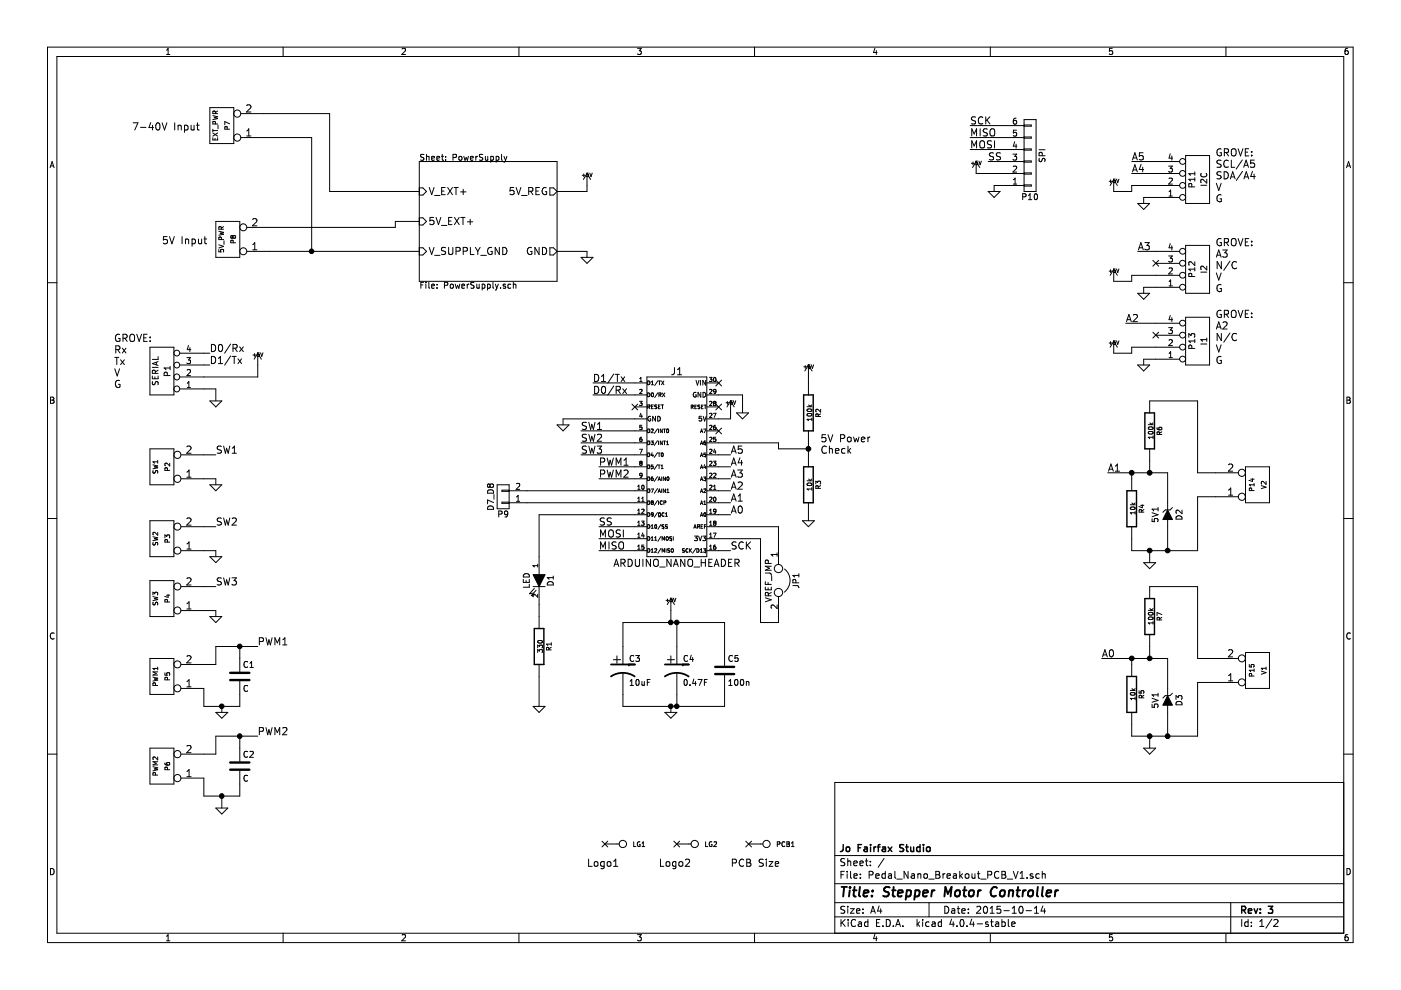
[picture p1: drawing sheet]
EESchema Schematic File Version 2
LIBS:Pedal_Nano_Breakout_PCB_V1-rescue
LIBS:power
LIBS:device
LIBS:transistors
LIBS:conn
LIBS:linear
LIBS:regul
LIBS:74xx
LIBS:cmos4000
LIBS:adc-dac
LIBS:memory
LIBS:xilinx
LIBS:microcontrollers
LIBS:dsp
LIBS:analog_switches
LIBS:motorola
LIBS:texas
LIBS:intel
LIBS:audio
LIBS:interface
LIBS:digital-audio
LIBS:philips
LIBS:display
LIBS:cypress
LIBS:siliconi
LIBS:opto
LIBS:atmel
LIBS:contrib
LIBS:valves
LIBS:matts_components
LIBS:uln-udn
LIBS:arduino
LIBS:w_connectors
LIBS:Pedal_Nano_Breakout_PCB_V1-cache
EELAYER 25 0
EELAYER END
$Descr A4 11693 8268
encoding utf-8
Sheet 1 2
Title "Stepper Motor Controller"
Date "2015-10-14"
Rev "3"
Comp "Jo Fairfax Studio"
Comment1 ""
Comment2 ""
Comment3 ""
Comment4 ""
$EndDescr
NoConn ~ 6250 7050
Text Notes 6100 7250 0    60   ~ 0
PCB Size
$Comp
L R-RESCUE-Pedal_Nano_Breakout_PCB_V1 R1
U 1 1
P 4500 5400
F 0 "R1" V 4580 5400 40  0000 C CNN
F 1 "330" V 4507 5401 40  0000 C CNN
F 2 "reinnovation-footprints:TH_Resistor_1" V 4430 5400 30  0001 C CNN
F 3 "~" H 4500 5400 30  0000 C CNN
F 4 "Value" H 4500 5400 60  0001 C CNN "Description"
F 5 "Value" H 4500 5400 60  0001 C CNN "Notes"
F 6 "Value" H 4500 5400 60  0001 C CNN "Manufacturer"
F 7 "Value" H 4500 5400 60  0001 C CNN "Manufacturer Part No"
F 8 "Value" H 4500 5400 60  0001 C CNN "Supplier 1"
F 9 "Value" H 4500 5400 60  0001 C CNN "Supplier 1 Part No"
F 10 "Value" H 4500 5400 60  0001 C CNN "Supplier 2"
F 11 "Value" H 4500 5400 60  0001 C CNN "Supplier 2 Part No"
	1    4500 5400
	1    0    0    -1  
$EndComp
$Comp
L LED-RESCUE-Pedal_Nano_Breakout_PCB_V1 D1
U 1 1
P 4500 4850
F 0 "D1" H 4500 4950 50  0000 C CNN
F 1 "LED" H 4500 4750 50  0000 C CNN
F 2 "REInnovationFootprint:LED-5MM_larg_pad" H 4500 4850 60  0001 C CNN
F 3 "~" H 4500 4850 60  0001 C CNN
F 4 "Value" H 4500 4850 60  0001 C CNN "Description"
F 5 "Value" H 4500 4850 60  0001 C CNN "Notes"
F 6 "Value" H 4500 4850 60  0001 C CNN "Manufacturer"
F 7 "Value" H 4500 4850 60  0001 C CNN "Manufacturer Part No"
F 8 "Value" H 4500 4850 60  0001 C CNN "Supplier 1"
F 9 "Value" H 4500 4850 60  0001 C CNN "Supplier 1 Part No"
F 10 "Value" H 4500 4850 60  0001 C CNN "Supplier 2"
F 11 "Value" H 4500 4850 60  0001 C CNN "Supplier 2 Part No"
	1    4500 4850
	0    1    1    0   
$EndComp
$Comp
L GND-RESCUE-Pedal_Nano_Breakout_PCB_V1 #PWR01
U 1 1
P 4500 5900
F 0 "#PWR01" H 4500 5900 30  0001 C CNN
F 1 "GND" H 4500 5830 30  0001 C CNN
F 2 "" H 4500 5900 60  0000 C CNN
F 3 "" H 4500 5900 60  0000 C CNN
	1    4500 5900
	1    0    0    -1  
$EndComp
$Sheet
S 3500 1350 1150 1000
U 551B28A0
F0 "PowerSupply" 50
F1 "PowerSupply.sch" 50
F2 "V_SUPPLY_GND" I L 3500 2100 60 
F3 "V_EXT+" I L 3500 1600 60 
F4 "5V_REG" O R 4650 1600 60 
F5 "GND" O R 4650 2100 60 
F6 "5V_EXT+" I L 3500 1850 60 
$EndSheet
$Comp
L CP1-RESCUE-Pedal_Nano_Breakout_PCB_V1 C3
U 1 1
P 5200 5600
F 0 "C3" H 5250 5700 50  0000 L CNN
F 1 "10uF" H 5250 5500 50  0000 L CNN
F 2 "REInnovationFootprint:C_1V7_TH" H 5200 5600 60  0001 C CNN
F 3 "~" H 5200 5600 60  0000 C CNN
F 4 "Value" H 5200 5600 60  0001 C CNN "Description"
F 5 "Value" H 5200 5600 60  0001 C CNN "Notes"
F 6 "Value" H 5200 5600 60  0001 C CNN "Manufacturer"
F 7 "Value" H 5200 5600 60  0001 C CNN "Manufacturer Part No"
F 8 "Value" H 5200 5600 60  0001 C CNN "Supplier 1"
F 9 "Value" H 5200 5600 60  0001 C CNN "Supplier 1 Part No"
F 10 "Value" H 5200 5600 60  0001 C CNN "Supplier 2"
F 11 "Value" H 5200 5600 60  0001 C CNN "Supplier 2 Part No"
	1    5200 5600
	1    0    0    -1  
$EndComp
$Comp
L CONN_2-RESCUE-StepperMotorController_12_v2 P7
U 1 1
P 1850 1050
F 0 "P7" V 1800 1050 40  0000 C CNN
F 1 "EXT_PWR" V 1900 1050 40  0000 C CNN
F 2 "REInnovationFootprint:SIL-2_screw_terminal" H 1850 1050 60  0001 C CNN
F 3 "" H 1850 1050 60  0000 C CNN
	1    1850 1050
	-1   0    0    1   
$EndComp
$Comp
L +5V #PWR02
U 1 1
P 4900 1550
F 0 "#PWR02" H 4900 1640 20  0001 C CNN
F 1 "+5V" H 4900 1640 30  0000 C CNN
F 2 "" H 4900 1550 60  0000 C CNN
F 3 "" H 4900 1550 60  0000 C CNN
	1    4900 1550
	1    0    0    -1  
$EndComp
$Comp
L +5V #PWR03
U 1 1
P 9300 1600
F 0 "#PWR03" H 9300 1690 20  0001 C CNN
F 1 "+5V" H 9300 1690 30  0000 C CNN
F 2 "" H 9300 1600 60  0000 C CNN
F 3 "" H 9300 1600 60  0000 C CNN
	1    9300 1600
	1    0    0    -1  
$EndComp
Wire Wire Line
	4500 5150 4500 5050
Wire Wire Line
	4500 5650 4500 5900
$Comp
L CONN_2-RESCUE-StepperMotorController_12_v2 P2
U 1 1
P 1350 3900
F 0 "P2" V 1300 3900 40  0000 C CNN
F 1 "SW1" V 1400 3900 40  0000 C CNN
F 2 "REInnovationFootprint:SIL-2_screw_terminal" H 1350 3900 60  0001 C CNN
F 3 "" H 1350 3900 60  0000 C CNN
	1    1350 3900
	-1   0    0    1   
$EndComp
$Comp
L CONN_2-RESCUE-StepperMotorController_12_v2 P3
U 1 1
P 1350 4500
F 0 "P3" V 1300 4500 40  0000 C CNN
F 1 "SW2" V 1400 4500 40  0000 C CNN
F 2 "REInnovationFootprint:SIL-2_screw_terminal" H 1350 4500 60  0001 C CNN
F 3 "" H 1350 4500 60  0000 C CNN
	1    1350 4500
	-1   0    0    1   
$EndComp
$Comp
L GND-RESCUE-Pedal_Nano_Breakout_PCB_V1 #PWR04
U 1 1
P 4700 3550
F 0 "#PWR04" H 4700 3550 30  0001 C CNN
F 1 "GND" H 4700 3480 30  0001 C CNN
F 2 "" H 4700 3550 60  0000 C CNN
F 3 "" H 4700 3550 60  0000 C CNN
	1    4700 3550
	1    0    0    -1  
$EndComp
$Comp
L CONN_4 P1
U 1 1
P 1350 3100
F 0 "P1" V 1300 3100 50  0000 C CNN
F 1 "SERIAL" V 1400 3100 50  0000 C CNN
F 2 "REInnovationFootprint:SIL-4_Grove_SCREW" H 1350 3100 60  0001 C CNN
F 3 "" H 1350 3100 60  0000 C CNN
	1    1350 3100
	-1   0    0    1   
$EndComp
$Comp
L +5V #PWR05
U 1 1
P 2150 3050
F 0 "#PWR05" H 2150 3140 20  0001 C CNN
F 1 "+5V" H 2150 3140 30  0000 C CNN
F 2 "" H 2150 3050 60  0000 C CNN
F 3 "" H 2150 3050 60  0000 C CNN
	1    2150 3050
	1    0    0    -1  
$EndComp
$Comp
L CONN_1 PCB1
U 1 1
P 6400 7050
F 0 "PCB1" H 6480 7050 40  0000 L CNN
F 1 "CONN_1" H 6400 7105 30  0001 C CNN
F 2 "reinnovation-footprints:PCB_50x100mm" H 6400 7050 60  0001 C CNN
F 3 "" H 6400 7050 60  0001 C CNN
	1    6400 7050
	1    0    0    -1  
$EndComp
$Comp
L CONN_2-RESCUE-StepperMotorController_12_v2 P8
U 1 1
P 1900 2000
F 0 "P8" V 1850 2000 40  0000 C CNN
F 1 "5V_PWR" V 1950 2000 40  0000 C CNN
F 2 "REInnovationFootprint:SIL-2_screw_terminal" H 1900 2000 60  0001 C CNN
F 3 "" H 1900 2000 60  0000 C CNN
F 4 "Value" H 1900 2000 60  0001 C CNN "Description"
F 5 "Value" H 1900 2000 60  0001 C CNN "Notes"
F 6 "Value" H 1900 2000 60  0001 C CNN "Manufacturer"
F 7 "Value" H 1900 2000 60  0001 C CNN "Manufacturer Part No"
F 8 "Value" H 1900 2000 60  0001 C CNN "Supplier 1"
F 9 "Value" H 1900 2000 60  0001 C CNN "Supplier 1 Part No"
F 10 "Value" H 1900 2000 60  0001 C CNN "Supplier 2"
F 11 "Value" H 1900 2000 60  0001 C CNN "Supplier 2 Part No"
	1    1900 2000
	-1   0    0    1   
$EndComp
$Comp
L R-RESCUE-Pedal_Nano_Breakout_PCB_V1 R5
U 1 1
P 9450 5800
F 0 "R5" V 9530 5800 40  0000 C CNN
F 1 "10k" V 9457 5801 40  0000 C CNN
F 2 "reinnovation-footprints:TH_Resistor_1" V 9380 5800 30  0001 C CNN
F 3 "~" H 9450 5800 30  0000 C CNN
F 4 "Value" H 9450 5800 60  0001 C CNN "Description"
F 5 "Value" H 9450 5800 60  0001 C CNN "Notes"
F 6 "Value" H 9450 5800 60  0001 C CNN "Manufacturer"
F 7 "Value" H 9450 5800 60  0001 C CNN "Manufacturer Part No"
F 8 "Value" H 9450 5800 60  0001 C CNN "Supplier 1"
F 9 "Value" H 9450 5800 60  0001 C CNN "Supplier 1 Part No"
F 10 "Value" H 9450 5800 60  0001 C CNN "Supplier 2"
F 11 "Value" H 9450 5800 60  0001 C CNN "Supplier 2 Part No"
	1    9450 5800
	1    0    0    -1  
$EndComp
$Comp
L R-RESCUE-Pedal_Nano_Breakout_PCB_V1 R7
U 1 1
P 9600 5150
F 0 "R7" V 9680 5150 40  0000 C CNN
F 1 "100k" V 9607 5151 40  0000 C CNN
F 2 "reinnovation-footprints:TH_Resistor_1" V 9530 5150 30  0001 C CNN
F 3 "~" H 9600 5150 30  0000 C CNN
F 4 "Value" H 9600 5150 60  0001 C CNN "Description"
F 5 "Value" H 9600 5150 60  0001 C CNN "Notes"
F 6 "Value" H 9600 5150 60  0001 C CNN "Manufacturer"
F 7 "Value" H 9600 5150 60  0001 C CNN "Manufacturer Part No"
F 8 "Value" H 9600 5150 60  0001 C CNN "Supplier 1"
F 9 "Value" H 9600 5150 60  0001 C CNN "Supplier 1 Part No"
F 10 "Value" H 9600 5150 60  0001 C CNN "Supplier 2"
F 11 "Value" H 9600 5150 60  0001 C CNN "Supplier 2 Part No"
	1    9600 5150
	1    0    0    -1  
$EndComp
$Comp
L GND-RESCUE-Pedal_Nano_Breakout_PCB_V1 #PWR06
U 1 1
P 9600 6250
F 0 "#PWR06" H 9600 6250 30  0001 C CNN
F 1 "GND" H 9600 6180 30  0001 C CNN
F 2 "" H 9600 6250 60  0000 C CNN
F 3 "" H 9600 6250 60  0000 C CNN
	1    9600 6250
	1    0    0    -1  
$EndComp
$Comp
L Arduino_Nano_Header J1
U 1 1
P 5650 3900
F 0 "J1" H 5650 4700 60  0000 C CNN
F 1 "ARDUINO_NANO_HEADER" H 5650 3100 60  0000 C CNN
F 2 "REInnovationFootprint:DIP_30_600_NANO" H 5650 3900 60  0001 C CNN
F 3 "" H 5650 3900 60  0000 C CNN
	1    5650 3900
	1    0    0    -1  
$EndComp
Wire Wire Line
	1800 3250 1700 3250
Wire Wire Line
	1800 3350 1800 3250
Wire Wire Line
	2150 3150 2150 3050
Wire Wire Line
	1700 3150 2150 3150
$Comp
L GND-RESCUE-Pedal_Nano_Breakout_PCB_V1 #PWR07
U 1 1
P 1800 3350
F 0 "#PWR07" H 1800 3350 30  0001 C CNN
F 1 "GND" H 1800 3280 30  0001 C CNN
F 2 "" H 1800 3350 60  0000 C CNN
F 3 "" H 1800 3350 60  0000 C CNN
	1    1800 3350
	1    0    0    -1  
$EndComp
$Comp
L GND-RESCUE-Pedal_Nano_Breakout_PCB_V1 #PWR08
U 1 1
P 1800 4050
F 0 "#PWR08" H 1800 4050 30  0001 C CNN
F 1 "GND" H 1800 3980 30  0001 C CNN
F 2 "" H 1800 4050 60  0000 C CNN
F 3 "" H 1800 4050 60  0000 C CNN
	1    1800 4050
	1    0    0    -1  
$EndComp
$Comp
L GND-RESCUE-Pedal_Nano_Breakout_PCB_V1 #PWR09
U 1 1
P 1800 4650
F 0 "#PWR09" H 1800 4650 30  0001 C CNN
F 1 "GND" H 1800 4580 30  0001 C CNN
F 2 "" H 1800 4650 60  0000 C CNN
F 3 "" H 1800 4650 60  0000 C CNN
	1    1800 4650
	1    0    0    -1  
$EndComp
Wire Wire Line
	4650 1600 4900 1600
Wire Wire Line
	4900 1600 4900 1550
$Comp
L GND-RESCUE-Pedal_Nano_Breakout_PCB_V1 #PWR010
U 1 1
P 4900 2150
F 0 "#PWR010" H 4900 2150 30  0001 C CNN
F 1 "GND" H 4900 2080 30  0001 C CNN
F 2 "" H 4900 2150 60  0000 C CNN
F 3 "" H 4900 2150 60  0000 C CNN
	1    4900 2150
	1    0    0    -1  
$EndComp
$Comp
L GND-RESCUE-Pedal_Nano_Breakout_PCB_V1 #PWR011
U 1 1
P 6200 3450
F 0 "#PWR011" H 6200 3450 30  0001 C CNN
F 1 "GND" H 6200 3380 30  0001 C CNN
F 2 "" H 6200 3450 60  0000 C CNN
F 3 "" H 6200 3450 60  0000 C CNN
	1    6200 3450
	1    0    0    -1  
$EndComp
$Comp
L CP1-RESCUE-Pedal_Nano_Breakout_PCB_V1 C4
U 1 1
P 5650 5600
F 0 "C4" H 5700 5700 50  0000 L CNN
F 1 "0.47F" H 5700 5500 50  0000 L CNN
F 2 "REInnovationFootprint:C_1F_SuperCap" H 5650 5600 60  0001 C CNN
F 3 "~" H 5650 5600 60  0000 C CNN
F 4 "Value" H 5650 5600 60  0001 C CNN "Notes"
F 5 "Value" H 5650 5600 60  0001 C CNN "Description"
F 6 "Value" H 5650 5600 60  0001 C CNN "Manufacturer"
F 7 "Value" H 5650 5600 60  0001 C CNN "Manufacturer Part No"
F 8 "Value" H 5650 5600 60  0001 C CNN "Supplier 1"
F 9 "Value" H 5650 5600 60  0001 C CNN "Supplier 1 Part No"
F 10 "~" H 5650 5600 60  0001 C CNN "Supplier 1 Cost"
F 11 "Value" H 5650 5600 60  0001 C CNN "Supplier 2"
F 12 "Value" H 5650 5600 60  0001 C CNN "Supplier 2 Part No"
F 13 "~" H 5650 5600 60  0001 C CNN "Supplier 2 Cost"
	1    5650 5600
	1    0    0    -1  
$EndComp
$Comp
L C C5
U 1 1
P 6050 5600
F 0 "C5" H 6075 5700 50  0000 L CNN
F 1 "100n" H 6075 5500 50  0000 L CNN
F 2 "matts_components:C1_wide_lg_pad" H 6088 5450 50  0001 C CNN
F 3 "" H 6050 5600 50  0000 C CNN
	1    6050 5600
	1    0    0    -1  
$EndComp
$Comp
L CONN_2-RESCUE-StepperMotorController_12_v2 P15
U 1 1
P 10500 5600
F 0 "P15" V 10450 5600 40  0000 C CNN
F 1 "V1" V 10550 5600 40  0000 C CNN
F 2 "REInnovationFootprint:SIL-2_screw_terminal" H 10500 5600 60  0001 C CNN
F 3 "" H 10500 5600 60  0000 C CNN
	1    10500 5600
	1    0    0    1   
$EndComp
$Comp
L CONN_2-RESCUE-StepperMotorController_12_v2 P5
U 1 1
P 1350 5650
F 0 "P5" V 1300 5650 40  0000 C CNN
F 1 "PWM1" V 1400 5650 40  0000 C CNN
F 2 "REInnovationFootprint:SIL-2_screw_terminal" H 1350 5650 60  0001 C CNN
F 3 "" H 1350 5650 60  0000 C CNN
	1    1350 5650
	-1   0    0    1   
$EndComp
Wire Wire Line
	9600 4900 10000 4900
Wire Wire Line
	10000 4900 10000 5500
Wire Wire Line
	10000 5500 10150 5500
Wire Wire Line
	9750 5500 9750 5750
Wire Wire Line
	9200 5500 9750 5500
Wire Wire Line
	9450 5550 9450 5500
Connection ~ 9450 5500
Wire Wire Line
	9600 5400 9600 5500
Connection ~ 9600 5500
Wire Wire Line
	9450 6050 9450 6150
Wire Wire Line
	9450 6150 10000 6150
Wire Wire Line
	9750 5950 9750 6150
Wire Wire Line
	10000 6150 10000 5700
Wire Wire Line
	10000 5700 10150 5700
Connection ~ 9750 6150
Wire Wire Line
	9600 6250 9600 6150
Connection ~ 9600 6150
$Comp
L R-RESCUE-Pedal_Nano_Breakout_PCB_V1 R4
U 1 1
P 9450 4250
F 0 "R4" V 9530 4250 40  0000 C CNN
F 1 "10k" V 9457 4251 40  0000 C CNN
F 2 "reinnovation-footprints:TH_Resistor_1" V 9380 4250 30  0001 C CNN
F 3 "~" H 9450 4250 30  0000 C CNN
F 4 "Value" H 9450 4250 60  0001 C CNN "Description"
F 5 "Value" H 9450 4250 60  0001 C CNN "Notes"
F 6 "Value" H 9450 4250 60  0001 C CNN "Manufacturer"
F 7 "Value" H 9450 4250 60  0001 C CNN "Manufacturer Part No"
F 8 "Value" H 9450 4250 60  0001 C CNN "Supplier 1"
F 9 "Value" H 9450 4250 60  0001 C CNN "Supplier 1 Part No"
F 10 "Value" H 9450 4250 60  0001 C CNN "Supplier 2"
F 11 "Value" H 9450 4250 60  0001 C CNN "Supplier 2 Part No"
	1    9450 4250
	1    0    0    -1  
$EndComp
$Comp
L R-RESCUE-Pedal_Nano_Breakout_PCB_V1 R6
U 1 1
P 9600 3600
F 0 "R6" V 9680 3600 40  0000 C CNN
F 1 "100k" V 9607 3601 40  0000 C CNN
F 2 "reinnovation-footprints:TH_Resistor_1" V 9530 3600 30  0001 C CNN
F 3 "~" H 9600 3600 30  0000 C CNN
F 4 "Value" H 9600 3600 60  0001 C CNN "Description"
F 5 "Value" H 9600 3600 60  0001 C CNN "Notes"
F 6 "Value" H 9600 3600 60  0001 C CNN "Manufacturer"
F 7 "Value" H 9600 3600 60  0001 C CNN "Manufacturer Part No"
F 8 "Value" H 9600 3600 60  0001 C CNN "Supplier 1"
F 9 "Value" H 9600 3600 60  0001 C CNN "Supplier 1 Part No"
F 10 "Value" H 9600 3600 60  0001 C CNN "Supplier 2"
F 11 "Value" H 9600 3600 60  0001 C CNN "Supplier 2 Part No"
	1    9600 3600
	1    0    0    -1  
$EndComp
$Comp
L GND-RESCUE-Pedal_Nano_Breakout_PCB_V1 #PWR012
U 1 1
P 9600 4700
F 0 "#PWR012" H 9600 4700 30  0001 C CNN
F 1 "GND" H 9600 4630 30  0001 C CNN
F 2 "" H 9600 4700 60  0000 C CNN
F 3 "" H 9600 4700 60  0000 C CNN
	1    9600 4700
	1    0    0    -1  
$EndComp
$Comp
L CONN_2-RESCUE-StepperMotorController_12_v2 P14
U 1 1
P 10500 4050
F 0 "P14" V 10450 4050 40  0000 C CNN
F 1 "V2" V 10550 4050 40  0000 C CNN
F 2 "REInnovationFootprint:SIL-2_screw_terminal" H 10500 4050 60  0001 C CNN
F 3 "" H 10500 4050 60  0000 C CNN
F 4 "~" H 10500 4050 60  0000 C CNN "Notes"
F 5 "~" H 10500 4050 60  0001 C CNN "Description"
F 6 "~" H 10500 4050 60  0001 C CNN "Manufacturer"
F 7 "~" H 10500 4050 60  0001 C CNN "Manufacturer Part No"
F 8 "~" H 10500 4050 60  0001 C CNN "Supplier 1"
F 9 "~" H 10500 4050 60  0001 C CNN "Supplier 1 Part No"
F 10 "~" H 10500 4050 60  0001 C CNN "Supplier 1 Cost"
F 11 "~" H 10500 4050 60  0001 C CNN "Supplier 2"
F 12 "~" H 10500 4050 60  0001 C CNN "Supplier 2 Part No"
F 13 "~" H 10500 4050 60  0001 C CNN "Supplier 2 Cost"
	1    10500 4050
	1    0    0    1   
$EndComp
Wire Wire Line
	9600 3350 10000 3350
Wire Wire Line
	10000 3350 10000 3950
Wire Wire Line
	10000 3950 10150 3950
Wire Wire Line
	9750 3950 9750 4200
Wire Wire Line
	9250 3950 9750 3950
Wire Wire Line
	9450 4000 9450 3950
Connection ~ 9450 3950
Wire Wire Line
	9600 3850 9600 3950
Connection ~ 9600 3950
Wire Wire Line
	9450 4500 9450 4600
Wire Wire Line
	9450 4600 10000 4600
Wire Wire Line
	9750 4400 9750 4600
Wire Wire Line
	10000 4600 10000 4150
Wire Wire Line
	10000 4150 10150 4150
Connection ~ 9750 4600
Wire Wire Line
	9600 4700 9600 4600
Connection ~ 9600 4600
$Comp
L CONN_4 P11
U 1 1
P 10000 1500
F 0 "P11" V 9950 1500 50  0000 C CNN
F 1 "I2C" V 10050 1500 50  0000 C CNN
F 2 "matts_components:SIL-4_Grove_SIL" H 10000 1500 60  0001 C CNN
F 3 "" H 10000 1500 60  0000 C CNN
	1    10000 1500
	1    0    0    1   
$EndComp
Text Notes 950  3250 0    60   ~ 0
GROVE:\nRx\nTx\nV\nG
Text Notes 10150 1700 0    60   ~ 0
GROVE:\nSCL/A5\nSDA/A4\nV\nG
$Comp
L GND-RESCUE-Pedal_Nano_Breakout_PCB_V1 #PWR013
U 1 1
P 9550 1700
F 0 "#PWR013" H 9550 1700 30  0001 C CNN
F 1 "GND" H 9550 1630 30  0001 C CNN
F 2 "" H 9550 1700 60  0000 C CNN
F 3 "" H 9550 1700 60  0000 C CNN
	1    9550 1700
	1    0    0    -1  
$EndComp
Wire Wire Line
	9650 1650 9550 1650
Wire Wire Line
	9550 1650 9550 1700
Wire Wire Line
	9300 1600 9450 1600
Wire Wire Line
	9450 1600 9450 1550
Wire Wire Line
	9450 1550 9650 1550
Text Label 4950 3200 0    60   ~ 0
D1/Tx
Text Label 4950 3300 0    60   ~ 0
D0/Rx
Wire Wire Line
	4950 3200 5300 3200
Wire Wire Line
	4950 3300 5300 3300
Text Label 1750 3050 0    60   ~ 0
D1/Tx
Text Label 1750 2950 0    60   ~ 0
D0/Rx
Wire Wire Line
	1700 3050 1750 3050
Wire Wire Line
	1700 2950 1750 2950
Wire Wire Line
	4700 3500 5300 3500
Wire Wire Line
	4700 3500 4700 3550
Wire Wire Line
	6000 3300 6200 3300
Wire Wire Line
	6200 3300 6200 3450
$Comp
L GND-RESCUE-Pedal_Nano_Breakout_PCB_V1 #PWR014
U 1 1
P 5600 5950
F 0 "#PWR014" H 5600 5950 30  0001 C CNN
F 1 "GND" H 5600 5880 30  0001 C CNN
F 2 "" H 5600 5950 60  0000 C CNN
F 3 "" H 5600 5950 60  0000 C CNN
	1    5600 5950
	1    0    0    -1  
$EndComp
Wire Wire Line
	5200 5800 5200 5900
Wire Wire Line
	5200 5900 6050 5900
Wire Wire Line
	6050 5900 6050 5750
Wire Wire Line
	5650 5800 5650 5900
Connection ~ 5650 5900
Wire Wire Line
	5600 5950 5600 5900
Connection ~ 5600 5900
Wire Wire Line
	5200 5400 5200 5200
Wire Wire Line
	5200 5200 6050 5200
Wire Wire Line
	6050 5200 6050 5450
Wire Wire Line
	5650 5400 5650 5200
Connection ~ 5650 5200
$Comp
L +5V #PWR015
U 1 1
P 5600 5100
F 0 "#PWR015" H 5600 5190 20  0001 C CNN
F 1 "+5V" H 5600 5190 30  0000 C CNN
F 2 "" H 5600 5100 60  0000 C CNN
F 3 "" H 5600 5100 60  0000 C CNN
	1    5600 5100
	1    0    0    -1  
$EndComp
Wire Wire Line
	5600 5100 5600 5200
Connection ~ 5600 5200
$Comp
L +5V #PWR016
U 1 1
P 6100 3450
F 0 "#PWR016" H 6100 3540 20  0001 C CNN
F 1 "+5V" H 6100 3540 30  0000 C CNN
F 2 "" H 6100 3450 60  0000 C CNN
F 3 "" H 6100 3450 60  0000 C CNN
	1    6100 3450
	1    0    0    -1  
$EndComp
Wire Wire Line
	6000 3500 6100 3500
Wire Wire Line
	6100 3500 6100 3450
Text Label 6100 4300 0    60   ~ 0
A0
Text Label 6100 4200 0    60   ~ 0
A1
Text Label 6100 4100 0    60   ~ 0
A2
Text Label 6100 4000 0    60   ~ 0
A3
Text Label 6100 3900 0    60   ~ 0
A4
Text Label 6100 3800 0    60   ~ 0
A5
Text Label 9200 5500 0    60   ~ 0
A0
Text Label 9250 3950 0    60   ~ 0
A1
Text Label 9400 2700 0    60   ~ 0
A2
Text Label 9500 2100 0    60   ~ 0
A3
Text Label 9450 1450 0    60   ~ 0
A4
Text Label 9450 1350 0    60   ~ 0
A5
Wire Wire Line
	6000 3800 6100 3800
Wire Wire Line
	6000 3900 6100 3900
Wire Wire Line
	6000 4000 6100 4000
Wire Wire Line
	6000 4100 6100 4100
Wire Wire Line
	6000 4200 6100 4200
Wire Wire Line
	6000 4300 6100 4300
$Comp
L R-RESCUE-Pedal_Nano_Breakout_PCB_V1 R3
U 1 1
P 6750 4050
F 0 "R3" V 6830 4050 40  0000 C CNN
F 1 "10k" V 6757 4051 40  0000 C CNN
F 2 "reinnovation-footprints:TH_Resistor_1" V 6680 4050 30  0001 C CNN
F 3 "~" H 6750 4050 30  0000 C CNN
F 4 "Value" H 6750 4050 60  0001 C CNN "Description"
F 5 "Value" H 6750 4050 60  0001 C CNN "Notes"
F 6 "Value" H 6750 4050 60  0001 C CNN "Manufacturer"
F 7 "Value" H 6750 4050 60  0001 C CNN "Manufacturer Part No"
F 8 "Value" H 6750 4050 60  0001 C CNN "Supplier 1"
F 9 "Value" H 6750 4050 60  0001 C CNN "Supplier 1 Part No"
F 10 "Value" H 6750 4050 60  0001 C CNN "Supplier 2"
F 11 "Value" H 6750 4050 60  0001 C CNN "Supplier 2 Part No"
	1    6750 4050
	1    0    0    -1  
$EndComp
$Comp
L R-RESCUE-Pedal_Nano_Breakout_PCB_V1 R2
U 1 1
P 6750 3450
F 0 "R2" V 6830 3450 40  0000 C CNN
F 1 "100k" V 6757 3451 40  0000 C CNN
F 2 "reinnovation-footprints:TH_Resistor_1" V 6680 3450 30  0001 C CNN
F 3 "~" H 6750 3450 30  0000 C CNN
F 4 "Value" H 6750 3450 60  0001 C CNN "Description"
F 5 "Value" H 6750 3450 60  0001 C CNN "Notes"
F 6 "Value" H 6750 3450 60  0001 C CNN "Manufacturer"
F 7 "Value" H 6750 3450 60  0001 C CNN "Manufacturer Part No"
F 8 "Value" H 6750 3450 60  0001 C CNN "Supplier 1"
F 9 "Value" H 6750 3450 60  0001 C CNN "Supplier 1 Part No"
F 10 "Value" H 6750 3450 60  0001 C CNN "Supplier 2"
F 11 "Value" H 6750 3450 60  0001 C CNN "Supplier 2 Part No"
	1    6750 3450
	1    0    0    -1  
$EndComp
$Comp
L +5V #PWR017
U 1 1
P 6750 3150
F 0 "#PWR017" H 6750 3240 20  0001 C CNN
F 1 "+5V" H 6750 3240 30  0000 C CNN
F 2 "" H 6750 3150 60  0000 C CNN
F 3 "" H 6750 3150 60  0000 C CNN
	1    6750 3150
	1    0    0    -1  
$EndComp
$Comp
L GND-RESCUE-Pedal_Nano_Breakout_PCB_V1 #PWR018
U 1 1
P 6750 4350
F 0 "#PWR018" H 6750 4350 30  0001 C CNN
F 1 "GND" H 6750 4280 30  0001 C CNN
F 2 "" H 6750 4350 60  0000 C CNN
F 3 "" H 6750 4350 60  0000 C CNN
	1    6750 4350
	1    0    0    -1  
$EndComp
Wire Wire Line
	6750 4350 6750 4300
Wire Wire Line
	6750 3800 6750 3700
Wire Wire Line
	6750 3200 6750 3150
Wire Wire Line
	6000 3700 6500 3700
Wire Wire Line
	6500 3700 6500 3750
Wire Wire Line
	6500 3750 6750 3750
Connection ~ 6750 3750
Text Notes 6850 3800 0    60   ~ 0
5V Power\nCheck
$Comp
L +5V #PWR019
U 1 1
P 9300 2350
F 0 "#PWR019" H 9300 2440 20  0001 C CNN
F 1 "+5V" H 9300 2440 30  0000 C CNN
F 2 "" H 9300 2350 60  0000 C CNN
F 3 "" H 9300 2350 60  0000 C CNN
	1    9300 2350
	1    0    0    -1  
$EndComp
$Comp
L CONN_4 P12
U 1 1
P 10000 2250
F 0 "P12" V 9950 2250 50  0000 C CNN
F 1 "I2" V 10050 2250 50  0000 C CNN
F 2 "matts_components:SIL-4_Grove_SIL" H 10000 2250 60  0001 C CNN
F 3 "" H 10000 2250 60  0000 C CNN
	1    10000 2250
	1    0    0    1   
$EndComp
Text Notes 10150 2450 0    60   ~ 0
GROVE:\nA3\nN/C\nV\nG
$Comp
L GND-RESCUE-Pedal_Nano_Breakout_PCB_V1 #PWR020
U 1 1
P 9550 2450
F 0 "#PWR020" H 9550 2450 30  0001 C CNN
F 1 "GND" H 9550 2380 30  0001 C CNN
F 2 "" H 9550 2450 60  0000 C CNN
F 3 "" H 9550 2450 60  0000 C CNN
	1    9550 2450
	1    0    0    -1  
$EndComp
Wire Wire Line
	9650 2400 9550 2400
Wire Wire Line
	9550 2400 9550 2450
Wire Wire Line
	9300 2350 9450 2350
Wire Wire Line
	9450 2350 9450 2300
Wire Wire Line
	9450 2300 9650 2300
$Comp
L +5V #PWR021
U 1 1
P 9300 2950
F 0 "#PWR021" H 9300 3040 20  0001 C CNN
F 1 "+5V" H 9300 3040 30  0000 C CNN
F 2 "" H 9300 2950 60  0000 C CNN
F 3 "" H 9300 2950 60  0000 C CNN
	1    9300 2950
	1    0    0    -1  
$EndComp
$Comp
L CONN_4 P13
U 1 1
P 10000 2850
F 0 "P13" V 9950 2850 50  0000 C CNN
F 1 "I1" V 10050 2850 50  0000 C CNN
F 2 "matts_components:SIL-4_Grove_SIL" H 10000 2850 60  0001 C CNN
F 3 "" H 10000 2850 60  0000 C CNN
	1    10000 2850
	1    0    0    1   
$EndComp
$Comp
L GND-RESCUE-Pedal_Nano_Breakout_PCB_V1 #PWR022
U 1 1
P 9550 3050
F 0 "#PWR022" H 9550 3050 30  0001 C CNN
F 1 "GND" H 9550 2980 30  0001 C CNN
F 2 "" H 9550 3050 60  0000 C CNN
F 3 "" H 9550 3050 60  0000 C CNN
	1    9550 3050
	1    0    0    -1  
$EndComp
Wire Wire Line
	9650 3000 9550 3000
Wire Wire Line
	9550 3000 9550 3050
Wire Wire Line
	9300 2950 9450 2950
Wire Wire Line
	9450 2950 9450 2900
Wire Wire Line
	9450 2900 9650 2900
Text Notes 10150 3050 0    60   ~ 0
GROVE:\nA2\nN/C\nV\nG
NoConn ~ 9650 2800
NoConn ~ 9650 2200
Wire Wire Line
	9450 1350 9650 1350
Wire Wire Line
	9450 1450 9650 1450
Wire Wire Line
	9500 2100 9650 2100
Wire Wire Line
	9400 2700 9650 2700
Text Label 1800 3800 0    60   ~ 0
SW1
Text Label 1800 4400 0    60   ~ 0
SW2
$Comp
L CONN_2-RESCUE-StepperMotorController_12_v2 P6
U 1 1
P 1350 6400
F 0 "P6" V 1300 6400 40  0000 C CNN
F 1 "PWM2" V 1400 6400 40  0000 C CNN
F 2 "REInnovationFootprint:SIL-2_screw_terminal" H 1350 6400 60  0001 C CNN
F 3 "" H 1350 6400 60  0000 C CNN
	1    1350 6400
	-1   0    0    1   
$EndComp
$Comp
L C C1
U 1 1
P 2000 5650
F 0 "C1" H 2025 5750 50  0000 L CNN
F 1 "C" H 2025 5550 50  0000 L CNN
F 2 "matts_components:C1_wide_lg_pad" H 2038 5500 50  0001 C CNN
F 3 "" H 2000 5650 50  0000 C CNN
	1    2000 5650
	1    0    0    -1  
$EndComp
$Comp
L C C2
U 1 1
P 2000 6400
F 0 "C2" H 2025 6500 50  0000 L CNN
F 1 "C" H 2025 6300 50  0000 L CNN
F 2 "matts_components:C1_wide_lg_pad" H 2038 6250 50  0001 C CNN
F 3 "" H 2000 6400 50  0000 C CNN
	1    2000 6400
	1    0    0    -1  
$EndComp
$Comp
L GND-RESCUE-Pedal_Nano_Breakout_PCB_V1 #PWR023
U 1 1
P 1850 6750
F 0 "#PWR023" H 1850 6750 30  0001 C CNN
F 1 "GND" H 1850 6680 30  0001 C CNN
F 2 "" H 1850 6750 60  0000 C CNN
F 3 "" H 1850 6750 60  0000 C CNN
	1    1850 6750
	1    0    0    -1  
$EndComp
$Comp
L GND-RESCUE-Pedal_Nano_Breakout_PCB_V1 #PWR024
U 1 1
P 1850 5950
F 0 "#PWR024" H 1850 5950 30  0001 C CNN
F 1 "GND" H 1850 5880 30  0001 C CNN
F 2 "" H 1850 5950 60  0000 C CNN
F 3 "" H 1850 5950 60  0000 C CNN
	1    1850 5950
	1    0    0    -1  
$EndComp
Wire Wire Line
	1700 4600 1800 4600
Wire Wire Line
	1800 4600 1800 4650
Wire Wire Line
	1700 4400 1800 4400
Wire Wire Line
	1700 4000 1800 4000
Wire Wire Line
	1800 4000 1800 4050
Wire Wire Line
	1700 3800 1800 3800
Text Label 4850 3600 0    60   ~ 0
SW1
Text Label 4850 3700 0    60   ~ 0
SW2
Text Label 2150 5400 0    60   ~ 0
PWM1
Text Label 2150 6150 0    60   ~ 0
PWM2
Wire Wire Line
	1700 6300 1800 6300
Wire Wire Line
	1800 6300 1800 6150
Wire Wire Line
	1800 6150 2150 6150
Wire Wire Line
	2000 6250 2000 6150
Connection ~ 2000 6150
Wire Wire Line
	1700 6500 1700 6650
Wire Wire Line
	1700 6650 2000 6650
Wire Wire Line
	2000 6650 2000 6550
Wire Wire Line
	1850 6750 1850 6650
Connection ~ 1850 6650
Wire Wire Line
	1700 5750 1700 5900
Wire Wire Line
	1700 5900 2000 5900
Wire Wire Line
	2000 5900 2000 5800
Wire Wire Line
	1850 5950 1850 5900
Connection ~ 1850 5900
Wire Wire Line
	1700 5550 1800 5550
Wire Wire Line
	1800 5550 1800 5400
Wire Wire Line
	1800 5400 2150 5400
Wire Wire Line
	2000 5500 2000 5400
Connection ~ 2000 5400
Text Label 5000 3900 0    60   ~ 0
PWM1
Text Label 5000 4000 0    60   ~ 0
PWM2
$Comp
L CONN_01X06 P10
U 1 1
P 8600 1300
F 0 "P10" H 8600 1650 50  0000 C CNN
F 1 "SPI" V 8700 1300 50  0000 C CNN
F 2 "REInnovationFootprint:TH_6x1_CONN" H 8600 1300 50  0001 C CNN
F 3 "" H 8600 1300 50  0000 C CNN
	1    8600 1300
	1    0    0    1   
$EndComp
$Comp
L GND-RESCUE-Pedal_Nano_Breakout_PCB_V1 #PWR025
U 1 1
P 8300 1600
F 0 "#PWR025" H 8300 1600 30  0001 C CNN
F 1 "GND" H 8300 1530 30  0001 C CNN
F 2 "" H 8300 1600 60  0000 C CNN
F 3 "" H 8300 1600 60  0000 C CNN
	1    8300 1600
	1    0    0    -1  
$EndComp
$Comp
L +5V #PWR026
U 1 1
P 8150 1450
F 0 "#PWR026" H 8150 1540 20  0001 C CNN
F 1 "+5V" H 8150 1540 30  0000 C CNN
F 2 "" H 8150 1450 60  0000 C CNN
F 3 "" H 8150 1450 60  0000 C CNN
	1    8150 1450
	1    0    0    -1  
$EndComp
Wire Wire Line
	8400 1550 8300 1550
Wire Wire Line
	8300 1550 8300 1600
Wire Wire Line
	8150 1450 8400 1450
Text Label 5000 4400 0    60   ~ 0
SS
Text Label 5000 4500 0    60   ~ 0
MOSI
Text Label 5000 4600 0    60   ~ 0
MISO
Text Label 6100 4600 0    60   ~ 0
SCK
Wire Wire Line
	6000 4600 6100 4600
Wire Wire Line
	5000 4600 5300 4600
Wire Wire Line
	5000 4500 5300 4500
Wire Wire Line
	5000 4400 5300 4400
Text Label 8250 1350 0    60   ~ 0
SS
Text Label 8100 1250 0    60   ~ 0
MOSI
Text Label 8100 1150 0    60   ~ 0
MISO
Text Label 8100 1050 0    60   ~ 0
SCK
Wire Wire Line
	8100 1050 8400 1050
Wire Wire Line
	8100 1150 8400 1150
Wire Wire Line
	8100 1250 8400 1250
Wire Wire Line
	8250 1350 8400 1350
Wire Wire Line
	4500 4650 4500 4300
Wire Wire Line
	4500 4300 5300 4300
Wire Wire Line
	5000 3900 5300 3900
Wire Wire Line
	5000 4000 5300 4000
Wire Wire Line
	4850 3600 5300 3600
Wire Wire Line
	4850 3700 5300 3700
$Comp
L CONN_2-RESCUE-StepperMotorController_12_v2 P4
U 1 1
P 1350 5000
F 0 "P4" V 1300 5000 40  0000 C CNN
F 1 "SW3" V 1400 5000 40  0000 C CNN
F 2 "REInnovationFootprint:SIL-2_screw_terminal" H 1350 5000 60  0001 C CNN
F 3 "" H 1350 5000 60  0000 C CNN
	1    1350 5000
	-1   0    0    1   
$EndComp
$Comp
L GND-RESCUE-Pedal_Nano_Breakout_PCB_V1 #PWR027
U 1 1
P 1800 5150
F 0 "#PWR027" H 1800 5150 30  0001 C CNN
F 1 "GND" H 1800 5080 30  0001 C CNN
F 2 "" H 1800 5150 60  0000 C CNN
F 3 "" H 1800 5150 60  0000 C CNN
	1    1800 5150
	1    0    0    -1  
$EndComp
Text Label 1800 4900 0    60   ~ 0
SW3
Wire Wire Line
	1700 5100 1800 5100
Wire Wire Line
	1800 5100 1800 5150
Wire Wire Line
	1700 4900 1800 4900
Text Label 4850 3800 0    60   ~ 0
SW3
Wire Wire Line
	4850 3800 5300 3800
$Comp
L CONN_01X02 P9
U 1 1
P 4200 4150
F 0 "P9" H 4200 4300 50  0000 C CNN
F 1 "D7_D8" V 4300 4150 50  0000 C CNN
F 2 "REInnovationFootprint:Pin_Header_Straight_1x02" H 4200 4150 50  0001 C CNN
F 3 "" H 4200 4150 50  0000 C CNN
	1    4200 4150
	-1   0    0    1   
$EndComp
Wire Wire Line
	4400 4100 5300 4100
Wire Wire Line
	4400 4200 5300 4200
Wire Wire Line
	4650 2100 4900 2100
Wire Wire Line
	4900 2100 4900 2150
Wire Wire Line
	2250 2100 3500 2100
Wire Wire Line
	2200 1150 2600 1150
Wire Wire Line
	2600 1150 2600 2100
Connection ~ 2600 2100
Wire Wire Line
	2250 1900 3300 1900
Wire Wire Line
	3300 1900 3300 1850
Wire Wire Line
	3300 1850 3500 1850
Wire Wire Line
	2200 950  2750 950 
Wire Wire Line
	2750 950  2750 1600
Wire Wire Line
	2750 1600 3500 1600
Text Notes 1100 1100 0    60   ~ 0
7-40V Input
Text Notes 1350 2050 0    60   ~ 0
5V Input
Wire Wire Line
	6000 4500 6350 4500
Wire Wire Line
	6000 4400 6500 4400
NoConn ~ 5650 7050
Text Notes 5500 7250 0    60   ~ 0
Logo2
$Comp
L CONN_1 LG2
U 1 1
P 5800 7050
F 0 "LG2" H 5880 7050 40  0000 L CNN
F 1 "CONN_1" H 5800 7105 30  0001 C CNN
F 2 "CuriousElectric3:CuriousElectric_globe_10mm" H 5800 7050 60  0001 C CNN
F 3 "" H 5800 7050 60  0001 C CNN
	1    5800 7050
	1    0    0    -1  
$EndComp
NoConn ~ 5050 7050
Text Notes 4900 7250 0    60   ~ 0
Logo1
$Comp
L CONN_1 LG1
U 1 1
P 5200 7050
F 0 "LG1" H 5280 7050 40  0000 L CNN
F 1 "CONN_1" H 5200 7105 30  0001 C CNN
F 2 "CuriousElectric3:TCEC_Words_13mm" H 5200 7050 60  0001 C CNN
F 3 "" H 5200 7050 60  0001 C CNN
	1    5200 7050
	1    0    0    -1  
$EndComp
$Comp
L JUMPER JP1
U 1 1
P 6500 4850
F 0 "JP1" H 6500 5000 50  0000 C CNN
F 1 "VREF_JMP" H 6500 4770 50  0000 C CNN
F 2 "matts_components:SIL-2_solder_connect" H 6500 4850 50  0001 C CNN
F 3 "" H 6500 4850 50  0000 C CNN
	1    6500 4850
	0    1    1    0   
$EndComp
Wire Wire Line
	6350 4500 6350 5200
Wire Wire Line
	6350 5200 6500 5200
Wire Wire Line
	6500 5200 6500 5150
Wire Wire Line
	6500 4400 6500 4550
NoConn ~ 5300 3400
NoConn ~ 6000 3400
NoConn ~ 6000 3200
NoConn ~ 6000 3600
$Comp
L ZENER_SM D3
U 1 1
P 9750 5850
F 0 "D3" H 9750 5950 50  0000 C CNN
F 1 "5V1" H 9750 5750 50  0000 C CNN
F 2 "REInnovationFootprint:TH_Diode_1" H 9750 5850 50  0001 C CNN
F 3 "" H 9750 5850 50  0000 C CNN
	1    9750 5850
	0    1    1    0   
$EndComp
$Comp
L ZENER_SM D2
U 1 1
P 9750 4300
F 0 "D2" H 9750 4400 50  0000 C CNN
F 1 "5V1" H 9750 4200 50  0000 C CNN
F 2 "REInnovationFootprint:TH_Diode_1" H 9750 4300 50  0001 C CNN
F 3 "" H 9750 4300 50  0000 C CNN
	1    9750 4300
	0    1    1    0   
$EndComp
$EndSCHEMATC
